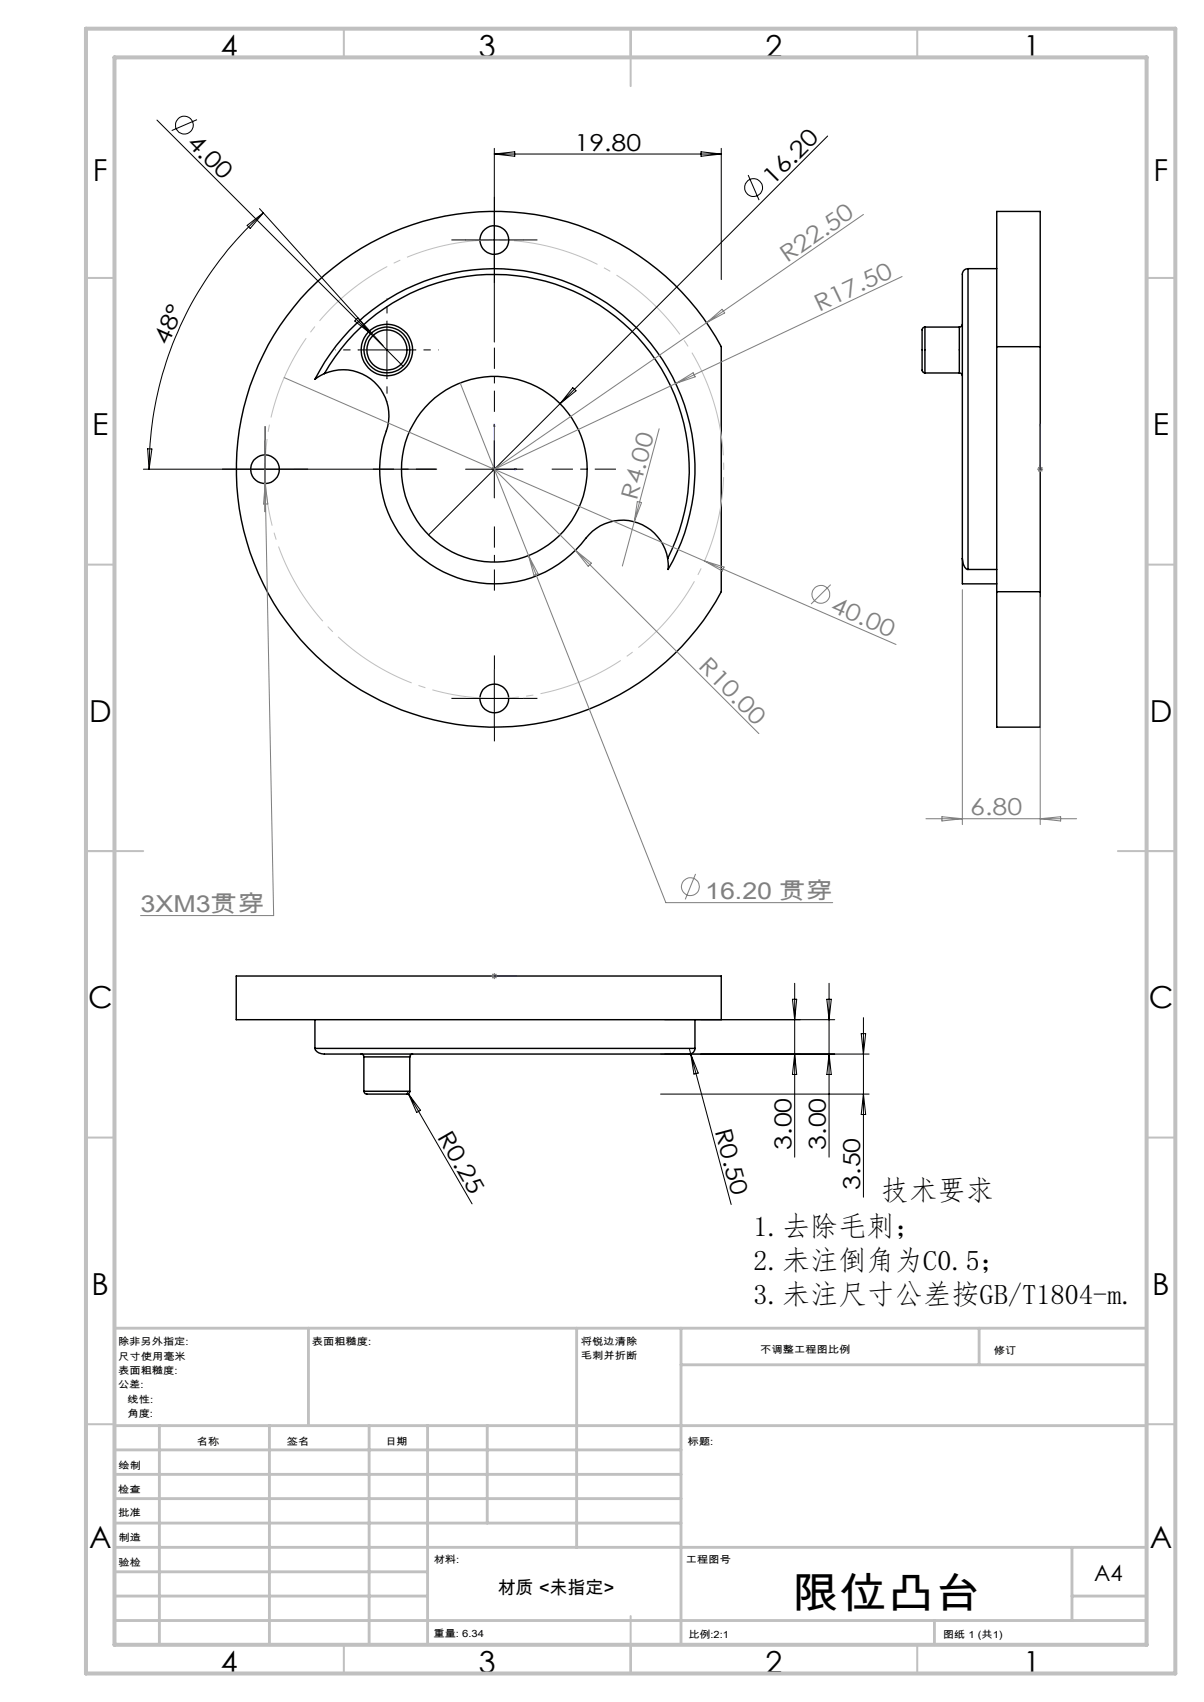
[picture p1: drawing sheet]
<svg xmlns="http://www.w3.org/2000/svg" width="210mm" height="297mm" viewBox="0 0 210 297" stroke-linecap="round" stroke-linejoin="round" font-family="sans-serif">
<g fill="none" stroke="#000" stroke-width=".25">
<path d="M53.8 50.7a45 45 0 0 1 72 9.8v42.8a45 45 0 0 1-66.1 14.9 45 45 0 0 1-5.9-67.5zM161.3 57.1a.64 .64 0 0 0-.5 .9v6.2a.64 .64 0 0 0 .5 .9M161.3 57.1v8M161.3 57.1h6M167.3 57.1v8M167.9 56.6a.54 .54 0 0 1-.6 .5M168.8 46.9a1.14 1.14 0 0 0-.9 1.4v49.2M168.8 46.9v52.5M168.8 46.9h5M56.6 65.2l-1.7 1a35 35 0 0 1 47.9-15.1 35 35 0 0 1 13.7 48.3v-1.9M56.6 65.2a34 34 0 0 1 45.8-13.2 34 34 0 0 1 14.1 45.5M56.6 65.2a8 8 0 0 1 8.7 1.4 8 8 0 0 1 2.1 8.6 20 20 0 0 0 9.7 24.5 20 20 0 0 0 25.6-6.4 8 8 0 0 1 8.2-2.2 8 8 0 0 1 5.6 6.4"/>
<path d="M161.3 65.1h6M167.3 65.1a.54 .54 0 0 1 .6 .5M173.8 60.5v-23.6h7.6v23.6M173.8 60.5h7.6M173.8 60.5v42.8M181.4 60.5v42.8M167.9 97.5a1.67 1.67 0 0 0 .9 1.9M167.9 97.5v4.4h5.9M168.8 99.4h5M173.8 103.3v23.6h7.6v-23.6M173.8 103.3h7.6M41.2 170.3h84.6v7.6h-84.6z"/>
<path d="M54.9 177.9v5M121.2 177.9v5M54.9 182.9a1.5 1.5 0 0 0 1.7 1h63.3a1.05 1.05 0 0 0 1.3-1M54.9 182.9h66.3M63 183.9a.48 .48 0 0 1 .5 .5M63.5 190.4a.63 .63 0 0 0 .8 .5h6.6a.47 .47 0 0 0 .6-.5M63.5 184.4h8M63.5 190.4h8M63.5 184.4v6M71.5 184.4v6M72 183.9a.48 .48 0 0 0-.5 .5"/>
<circle cx="86.2" cy="41.9" r="2.5"/>
<circle cx="67.5" cy="61.1" r="4"/>
<circle cx="67.5" cy="61.1" r="4.5"/>
<circle cx="67.5" cy="61.1" r="3.5"/>
<circle cx="46.2" cy="81.9" r="2.5"/>
<circle cx="86.2" cy="81.9" r="16.2"/>
<circle cx="86.2" cy="121.9" r="2.49"/>
</g>
<g fill="none" stroke="#000" stroke-width=".18">
<path d="M27.4 21l37.3 37.2M34.4 20.9l-4.4 1.9M43.1 39.3l2.8-2.2-2.3 2.8zM45.3 36.4l21.5 23.9M45.9 37.1a60.2 60.2 0 0 0-19.9 44.8M86.2 25.9v33.8M86.2 26.9h39.6M86.2 26.9l3.6-.4v.8zM122.3 26.5l3.5 .4-3.5 .4zM125.8 25.9v22.9M130.5 30.5l1.9 4.4M144.4 23.7l-69.6 69.6"/>
<path d="M62.4 55.5l2.3 2.7-2.8-2.2zM64.7 58.2l5.6 5.7M67.5 56.1v10M81.2 41.9h10M25.8 78.3h.7l-.5 3.6zM46.2 76.9v10M62.5 61.1h10M86.2 76.9v10M99.9 67.7l.6 .5-2.8 2.2zM25 81.9h51M81.2 81.9h10M86.2 116.9v10"/>
<path d="M81.2 121.9h10M115.9 177.9h29.7M138.2 174.4h.8l-.4 3.5zM138.6 171.6v30.3M144.2 174.4h.8l-.4 3.5zM144.6 171.6v30.3M150.6 177.6v31.3M71 190.4l.2 .4M71.2 190.8l11.1 19.3M71.2 190.8l2.1 2.9-.6 .4zM115.2 183.9h36.4M115.2 190.9h36.4"/>
<path d="M120.2 182.9l.3 1M120.5 183.9l7 26.3M120.5 183.9l1.3 3.4-.8 .1zM138.6 183.9l.4 3.6h-.8zM144.6 183.9l.4 3.6h-.8zM150.2 180.4h.8l-.4 3.5zM150.6 190.9l.4 3.6h-.8z"/>
<circle cx="32.2" cy="21.8" r="1.56"/>
<circle cx="131.4" cy="32.7" r="1.55"/>
</g>
<g fill="none" stroke="#808080" stroke-width=".18">
<path d="M150.6 37.4l-27.3 18.9M123.3 56.3l-37.1 25.6M123.3 56.3l2.6-2.3 .5 .6zM157.3 48.3l-71.1 33.6M46.2 79.4v5M49.6 65.9l73.3 32M80.3 66.8l11.9 30.1M115 74.8l-6.5 24M117.9 66.9l3-1.9 .3 .8zM46.2 84.4l1.5 75.4h-23.2M46.2 84.4l.5 3.5h-.7zM85.7 81.9h1"/>
<path d="M85.9 81.5l.7 .7M86.2 81.4v1M86.2 81.9l14.2 14.1M86.6 81.5l-.7 .7M92.2 96.9l23.9 60.6h29.1M92.2 96.9l1.6 3.2-.7 .3zM100.4 96l32 32M100.4 96l2.8 2.3-.6 .5zM111.2 87.5l.7 .2-1.3 3.3zM122.9 97.9l33.4 14.6M122.9 97.9l3.4 1.1-.3 .7zM180.9 81.9h1"/>
<path d="M181.1 81.5l.7 .7M181.4 81.4v1M181.8 81.5l-.7 .7M144.9 102l-3.4 3.4M167.9 102.9v41M181.4 104.2v39.7M121.3 152.5l-1.8 4.4M161.5 142.9h26.3M164.3 142.5l3.6 .4-3.6 .4zM181.4 142.9l3.6-.4v.8zM85.7 170.3h1M85.9 170l.7 .7"/>
<path d="M86.2 169.8v1M86.6 170l-.7 .7"/>
<circle cx="143.2" cy="103.7" r="1.56"/>
<circle cx="120.4" cy="154.7" r="1.56"/>
</g>
<path d="M124.5 70.2a40 40 0 0 0-67-16.1 40 40 0 0 0 18.4 66.4 40 40 0 0 0 49.1-48.3l-.5-2" fill="none" stroke="#c0c0c0" stroke-width=".18" stroke-dasharray="15.2 1.3 1.3 1.3" stroke-dashoffset="5.8" stroke-linecap="butt"/>
<g fill="none" stroke="#00f" stroke-width=".18">
<path d="M86.2 74l.1 .4h-.2zM86.2 74v7.9h4M181.4 74v.4v-.4M181.4 74v7.9M86.2 81.1l.1 .2zM86.4 81.8l.2 .1h-.2zM89.8 81.8l.4 .1-.4 .1zM181.4 81.8v.1zM181.4 81.1v.2v-.2M181.4 81.8v.2zM181.4 81.9h.1M86.1 170.3h.2z"/>
<path d="M86.2 170.3h.1M86.2 170.3h4M86.6 170.3h-.2h.2M90.2 170.3h-.4h.4"/>
</g>
<path d="M86.2 36.9v-2.5M81.2 41.9h-2.5M86.2 46.9v2.5M91.2 41.9h2.5M46.2 76.9v-2.5M41.2 81.9h-2.5M46.2 86.9v2.5M51.2 81.9h2.5M86.2 116.9v-2.5M81.2 121.9h-2.5M86.2 126.9v2.5M91.2 121.9h2.5" fill="none" stroke="#000" stroke-width=".18" stroke-dasharray="15.2 1.3 1.3 1.3" stroke-linecap="butt"/>
<path d="M67.5 56.1v-4M62.5 61.1h-4M67.5 66.1v4M72.5 61.1h4" fill="none" stroke="#000" stroke-width=".18" stroke-dasharray="15.2 1.3 1.3 1.3" stroke-dashoffset="15.1" stroke-linecap="butt"/>
<path d="M86.2 71.9v-11.2M76.2 81.9h-11.2M86.2 91.9v11.2M96.2 81.9h11.2" fill="none" stroke="#000" stroke-width=".18" stroke-dasharray="15.2 1.3 1.3 1.3" stroke-dashoffset="11.5" stroke-linecap="butt"/>
<g fill="none" stroke="#c0c0c0" stroke-width=".35">
<path d="M60 5v5M110 5v10M160 5v5M15 48.5h5M200 48.5h5M15 98.5h5M200 98.5h5M15 148.5h10M195 148.5h10M15 198.5h5M200 198.5h5M15 248.5h5"/>
<path d="M200 248.5h5M60 287v5M110 282v10M160 287v5"/>
</g>
<g fill="none" stroke="#c0c0c0" stroke-width=".5">
<path d="M53.8 231.8v17M100.6 231.8v38.2M118.8 231.8v55.2M118.8 238.2h81.2M170.8 231.8v6.4M200 231.8h-180v55.2M20 248.8h180M20 257.3h98.8M20 253h98.8M27.8 248.8v38.2M47 248.8v38.2M64.4 248.8v38.2"/>
<path d="M74.6 248.8v38.2M85 248.8v17M20 265.8h98.8M20 261.5h98.8M20 278.5h54.6M20 274.3h54.6M20 270h180M187 278.5h13M187 270v12.8M20 282.8h180M163 282.8v4.2"/>
</g>
<path d="M15 5h190v287h-190zM20 10h180v277h-180z" fill="none" stroke="#c0c0c0" stroke-width=".7"/>
<g fill="#00f">
<path d="M89.8 81.8l.4 .1-.4 .1zM86.2 74l.1 .4h-.2z"/>
<path d="M181.4 81.8v.1zM181.4 81.1v.2z"/>
<path d="M86.4 170.3h.2zM181.4 81.8v.2zM181.4 74v.4z"/>
<path d="M86.4 81.8l.2 .1h-.2zM86.2 81.1l.1 .2zM89.8 170.3h.4zM86.1 170.3h.2z"/>
</g>
<text font-size="7.4" x="138.1" y="280.5">限位凸台</text>
<g font-size="5.3">
<text x="38.5" y="9.9">4</text>
<text x="83.5" y="9.9">3</text>
<text x="133.5" y="9.9">2</text>
<text x="178.5" y="9.9">1</text>
<text x="16.2" y="31.7">F</text>
<text x="201.2" y="31.7">F</text>
<text x="16.1" y="75.9">E</text>
<text x="201.1" y="75.9">E</text>
<text x="15.5" y="125.9">D</text>
<text x="200.5" y="125.9">D</text>
<text x="15.4" y="175.9">C</text>
<text x="200.4" y="175.9">C</text>
<text x="16" y="225.9">B</text>
<text x="201" y="225.9">B</text>
<text x="15.5" y="270.2">A</text>
<text x="200.5" y="270.2">A</text>
<text x="38.5" y="291.9">4</text>
<text x="83.5" y="291.9">3</text>
<text x="133.5" y="291.9">2</text>
<text x="178.5" y="291.9">1</text>
</g>
<g font-size="4.9">
<text x="153.6" y="209.3">技术要求</text>
<text x="131.4" y="215.6">1.去除毛刺；</text>
<text x="131.4" y="221.6">2.未注倒角为C0.5；</text>
<text x="131.4" y="227.5">3.未注尺寸公差按GB/T1804-m.</text>
</g>
<g font-size="4.1">
<text x="32.5" y="25.2" transform="rotate(45 32.5 25.2)">4.00</text>
<text x="100.2" y="26.3">19.80</text>
<text x="134.8" y="32.4" transform="rotate(-45 134.8 32.4)">16.20</text>
<text x="29.3" y="60.4" transform="rotate(-66 29.3 60.4)">48°</text>
<text x="124.7" y="197.3" transform="rotate(75 124.7 197.3)">R0.50</text>
<text x="76.2" y="198.4" transform="rotate(60 76.2 198.4)">R0.25</text>
<text x="138" y="200.6" transform="rotate(-90 138 200.6)">3.00</text>
<text x="144" y="200.6" transform="rotate(-90 144 200.6)">3.00</text>
<text x="150" y="207.6" transform="rotate(-90 150 207.6)">3.50</text>
</g>
<g font-size="4.1" fill="#808080">
<text x="137.3" y="45.9" transform="rotate(-35 137.3 45.9)">R22.50</text>
<text x="142.9" y="54.4" transform="rotate(-25 142.9 54.4)">R17.50</text>
<text x="111.1" y="87.4" transform="rotate(-75 111.1 87.4)">R4.00</text>
<text x="144.7" y="106.7" transform="rotate(24 144.7 106.7)">40.00</text>
<text x="121.6" y="116.5" transform="rotate(45 121.6 116.5)">R10.00</text>
<text x="169.2" y="142.3">6.80</text>
<text x="24.5" y="159.2">3XM3贯穿</text>
<text x="123" y="156.9">16.20 贯穿</text>
</g>
<text font-size="3.9" x="190.9" y="275.8">A4</text>
<text font-size="3.2" x="86.8" y="278.1">材质 &lt;未指定&gt;</text>
<g font-size="1.7">
<text x="20.6" y="234.8">除非另外指定:</text>
<text x="20.6" y="237.3">尺寸使用毫米</text>
<text x="20.6" y="239.8">表面粗糙度:</text>
<text x="54.4" y="234.8">表面粗糙度:</text>
<text x="101.3" y="234.7">将锐边清除</text>
<text x="101.3" y="237.2">毛刺并折断</text>
<text x="132.6" y="236.2">不调整工程图比例</text>
<text x="173.3" y="236.4">修订</text>
<text x="20.6" y="242.3">公差:</text>
<text x="22.2" y="244.8">线性:</text>
<text x="22.2" y="247.3">角度:</text>
<text x="20.7" y="256.3">绘制</text>
<text x="34.3" y="252.2">名称</text>
<text x="50" y="252.1">签名</text>
<text x="67.2" y="252.1">日期</text>
<text x="120" y="252.1">标题:</text>
<text x="20.6" y="260.5">检查</text>
<text x="20.6" y="264.5">批准</text>
<text x="20.7" y="269">制造</text>
<text x="20.7" y="273.3">验检</text>
<text x="75.6" y="272.7">材料:</text>
<text x="119.6" y="272.7">工程图号</text>
<text x="75.6" y="285.7">重量: 6.34</text>
<text x="120.1" y="285.8">比例:2:1</text>
<text x="164.5" y="285.8">图纸 1 (共1)</text>
</g>
</svg>
